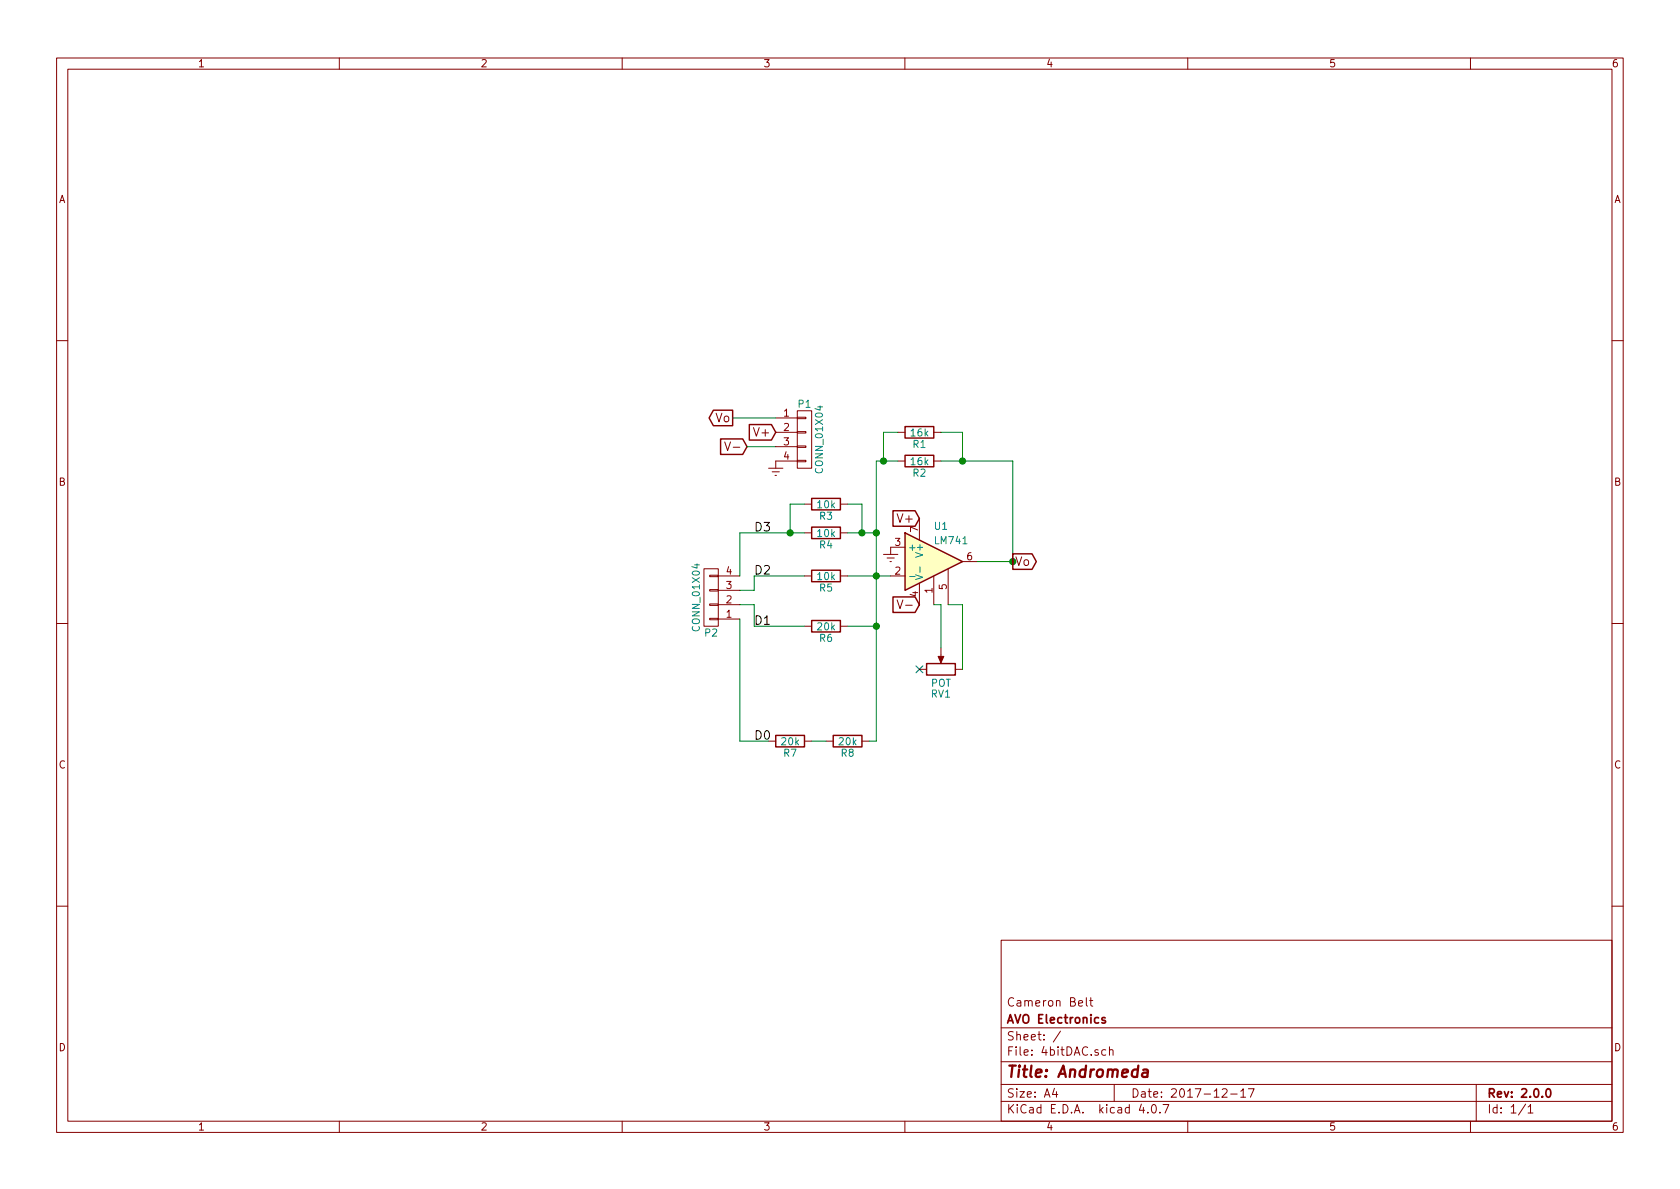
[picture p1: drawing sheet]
EESchema Schematic File Version 2
LIBS:4bitDAC-rescue
LIBS:power
LIBS:device
LIBS:transistors
LIBS:conn
LIBS:linear
LIBS:regul
LIBS:74xx
LIBS:cmos4000
LIBS:adc-dac
LIBS:memory
LIBS:xilinx
LIBS:microcontrollers
LIBS:dsp
LIBS:microchip
LIBS:analog_switches
LIBS:motorola
LIBS:texas
LIBS:intel
LIBS:audio
LIBS:interface
LIBS:digital-audio
LIBS:philips
LIBS:display
LIBS:cypress
LIBS:siliconi
LIBS:opto
LIBS:atmel
LIBS:contrib
LIBS:valves
LIBS:4bitDAC-cache
EELAYER 25 0
EELAYER END
$Descr A4 11693 8268
encoding utf-8
Sheet 1 1
Title "Andromeda"
Date "2017-12-17"
Rev "2.0.0"
Comp "AVO Electronics"
Comment1 "Cameron Belt"
Comment2 ""
Comment3 ""
Comment4 ""
$EndDescr
$Comp
L R R2
U 1 1
P 6400 3200
F 0 "R2" V 6480 3200 50  0000 C CNN
F 1 "16k" V 6400 3200 50  0000 C CNN
F 2 "Resistors_Universal:Resistor_SMD+THTuniversal_0805to1206_RM10_HandSoldering" V 6330 3200 50  0001 C CNN
F 3 "" H 6400 3200 50  0000 C CNN
	1    6400 3200
	0    1    1    0   
$EndComp
$Comp
L R R4
U 1 1
P 5750 3700
F 0 "R4" V 5830 3700 50  0000 C CNN
F 1 "10k" V 5750 3700 50  0000 C CNN
F 2 "Resistors_Universal:Resistor_SMD+THTuniversal_0805to1206_RM10_HandSoldering" V 5680 3700 50  0001 C CNN
F 3 "" H 5750 3700 50  0000 C CNN
	1    5750 3700
	0    1    1    0   
$EndComp
$Comp
L R R6
U 1 1
P 5750 4350
F 0 "R6" V 5830 4350 50  0000 C CNN
F 1 "20k" V 5750 4350 50  0000 C CNN
F 2 "Resistors_Universal:Resistor_SMD+THTuniversal_0805to1206_RM10_HandSoldering" V 5680 4350 50  0001 C CNN
F 3 "" H 5750 4350 50  0000 C CNN
	1    5750 4350
	0    1    1    0   
$EndComp
Wire Wire Line
	5900 3700 6100 3700
Wire Wire Line
	5900 4000 6200 4000
Connection ~ 6100 4000
Wire Wire Line
	6100 4350 5900 4350
Connection ~ 6100 4350
Wire Wire Line
	6100 3200 6250 3200
Connection ~ 6100 3700
Wire Wire Line
	6550 3200 7050 3200
Wire Wire Line
	7050 3200 7050 3900
Wire Wire Line
	7050 3900 6800 3900
$Comp
L CONN_01X04 P2
U 1 1
P 4950 4150
F 0 "P2" H 4950 4400 50  0000 C CNN
F 1 "CONN_01X04" V 5050 4150 50  0000 C CNN
F 2 "Pin_Headers:Pin_Header_Straight_1x04_Pitch2.54mm" H 4950 4150 50  0001 C CNN
F 3 "" H 4950 4150 50  0000 C CNN
	1    4950 4150
	-1   0    0    1   
$EndComp
Wire Wire Line
	5150 4000 5150 3700
Wire Wire Line
	5150 3700 5600 3700
Wire Wire Line
	5150 4100 5250 4100
Wire Wire Line
	5250 4100 5250 4000
Wire Wire Line
	5250 4000 5600 4000
Wire Wire Line
	5150 4200 5250 4200
Wire Wire Line
	5250 4200 5250 4350
Wire Wire Line
	5250 4350 5600 4350
Wire Wire Line
	5150 4300 5150 5150
$Comp
L Earth #PWR2
U 1 1
P 6200 3800
F 0 "#PWR2" H 6200 3550 50  0001 C CNN
F 1 "Earth" H 6200 3650 50  0001 C CNN
F 2 "" H 6200 3800 50  0000 C CNN
F 3 "" H 6200 3800 50  0000 C CNN
	1    6200 3800
	1    0    0    -1  
$EndComp
Text GLabel 5400 3000 0    60   Input ~ 0
V+
Text GLabel 5200 3100 0    60   Input ~ 0
V-
$Comp
L Earth #PWR1
U 1 1
P 5400 3200
F 0 "#PWR1" H 5400 2950 50  0001 C CNN
F 1 "Earth" H 5400 3050 50  0001 C CNN
F 2 "" H 5400 3200 50  0000 C CNN
F 3 "" H 5400 3200 50  0000 C CNN
	1    5400 3200
	1    0    0    -1  
$EndComp
Wire Wire Line
	5200 3100 5400 3100
Text GLabel 6400 3600 0    60   Input ~ 0
V+
Text GLabel 6400 4200 0    60   Input ~ 0
V-
Connection ~ 7050 3900
$Comp
L R R1
U 1 1
P 6400 3000
F 0 "R1" V 6480 3000 50  0000 C CNN
F 1 "16k" V 6400 3000 50  0000 C CNN
F 2 "Resistors_Universal:Resistor_SMD+THTuniversal_0805to1206_RM10_HandSoldering" V 6330 3000 50  0001 C CNN
F 3 "" H 6400 3000 50  0000 C CNN
	1    6400 3000
	0    1    1    0   
$EndComp
Wire Wire Line
	6550 3000 6700 3000
Wire Wire Line
	6700 3000 6700 3200
Connection ~ 6700 3200
Wire Wire Line
	6250 3000 6150 3000
Wire Wire Line
	6150 3000 6150 3200
Connection ~ 6150 3200
$Comp
L R R3
U 1 1
P 5750 3500
F 0 "R3" V 5830 3500 50  0000 C CNN
F 1 "10k" V 5750 3500 50  0000 C CNN
F 2 "Resistors_Universal:Resistor_SMD+THTuniversal_0805to1206_RM10_HandSoldering" V 5680 3500 50  0001 C CNN
F 3 "" H 5750 3500 50  0000 C CNN
	1    5750 3500
	0    1    1    0   
$EndComp
Wire Wire Line
	5600 3500 5500 3500
Wire Wire Line
	5500 3500 5500 3700
Connection ~ 5500 3700
Wire Wire Line
	5900 3500 6000 3500
Wire Wire Line
	6000 3500 6000 3700
Connection ~ 6000 3700
$Comp
L R R5
U 1 1
P 5750 4000
F 0 "R5" V 5830 4000 50  0000 C CNN
F 1 "10k" V 5750 4000 50  0000 C CNN
F 2 "Resistors_Universal:Resistor_SMD+THTuniversal_0805to1206_RM10_HandSoldering" V 5680 4000 50  0001 C CNN
F 3 "" H 5750 4000 50  0000 C CNN
	1    5750 4000
	0    1    1    0   
$EndComp
$Comp
L R R8
U 1 1
P 5900 5150
F 0 "R8" V 5980 5150 50  0000 C CNN
F 1 "20k" V 5900 5150 50  0000 C CNN
F 2 "Resistors_Universal:Resistor_SMD+THTuniversal_0805to1206_RM10_HandSoldering" V 5830 5150 50  0001 C CNN
F 3 "" H 5900 5150 50  0000 C CNN
	1    5900 5150
	0    1    1    0   
$EndComp
Wire Wire Line
	6100 3200 6100 5150
$Comp
L R R7
U 1 1
P 5500 5150
F 0 "R7" V 5580 5150 50  0000 C CNN
F 1 "20k" V 5500 5150 50  0000 C CNN
F 2 "Resistors_Universal:Resistor_SMD+THTuniversal_0805to1206_RM10_HandSoldering" V 5430 5150 50  0001 C CNN
F 3 "" H 5500 5150 50  0000 C CNN
	1    5500 5150
	0    1    1    0   
$EndComp
Wire Wire Line
	6100 5150 6050 5150
Wire Wire Line
	5150 5150 5350 5150
Wire Wire Line
	5650 5150 5750 5150
$Comp
L CONN_01X04 P1
U 1 1
P 5600 3050
F 0 "P1" H 5600 3300 50  0000 C CNN
F 1 "CONN_01X04" V 5700 3050 50  0000 C CNN
F 2 "Pin_Headers:Pin_Header_Straight_1x04_Pitch2.54mm" H 5600 3050 50  0001 C CNN
F 3 "" H 5600 3050 50  0000 C CNN
	1    5600 3050
	1    0    0    -1  
$EndComp
Text GLabel 7050 3900 2    60   Output ~ 0
Vo
Text GLabel 5100 2900 0    60   Output ~ 0
Vo
Wire Wire Line
	5400 2900 5100 2900
$Comp
L LM741-RESCUE-4bitDAC U1
U 1 1
P 6500 3900
F 0 "U1" H 6500 4150 50  0000 L CNN
F 1 "LM741" H 6500 4050 50  0000 L CNN
F 2 "Housings_DIP:DIP-8_W7.62mm_LongPads" H 6550 3950 50  0001 C CNN
F 3 "" H 6650 4050 50  0000 C CNN
	1    6500 3900
	1    0    0    -1  
$EndComp
$Comp
L POT RV1
U 1 1
P 6550 4650
F 0 "RV1" V 6375 4650 50  0000 C CNN
F 1 "POT" V 6450 4650 50  0000 C CNN
F 2 "Potentiometers:Potentiometer_Trimmer_ACP_CA9h2.5_Vertical_Px2.5mm_Py5.0mm" H 6550 4650 50  0001 C CNN
F 3 "" H 6550 4650 50  0001 C CNN
	1    6550 4650
	0    -1   -1   0   
$EndComp
Wire Wire Line
	6550 4500 6550 4200
Wire Wire Line
	6550 4200 6500 4200
Wire Wire Line
	6700 4650 6700 4200
Wire Wire Line
	6700 4200 6600 4200
NoConn ~ 6400 4650
Text Label 5250 3700 0    60   ~ 0
D3
Text Label 5250 4000 0    60   ~ 0
D2
Text Label 5250 4350 0    60   ~ 0
D1
Text Label 5250 5150 0    60   ~ 0
D0
$EndSCHEMATC
